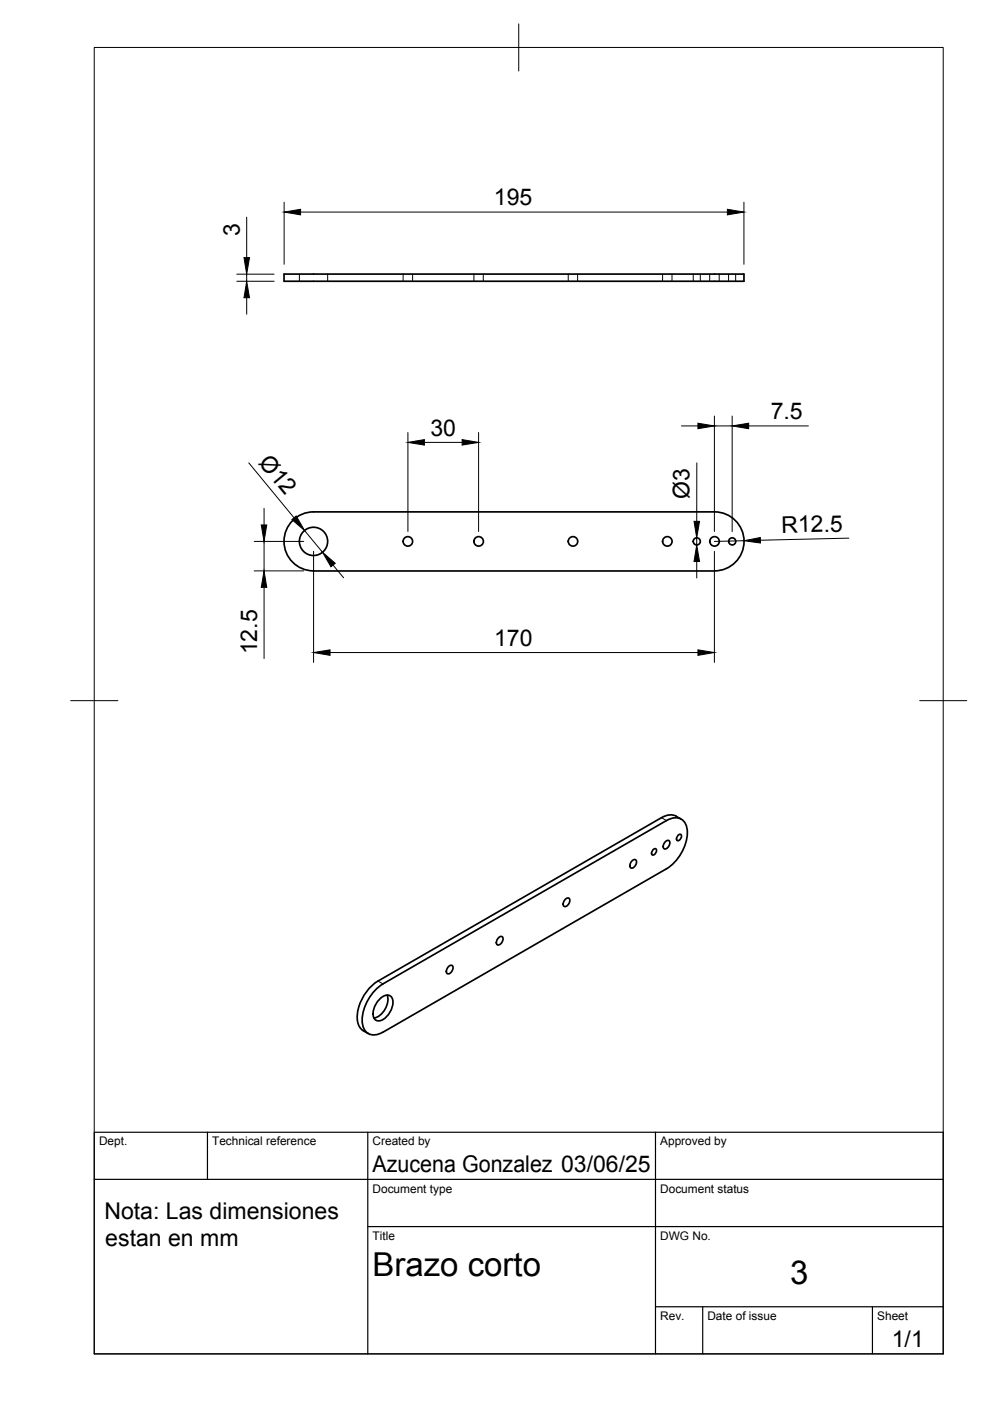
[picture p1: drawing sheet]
<svg xmlns="http://www.w3.org/2000/svg" width="210mm" height="297mm" viewBox="0 0 210 297" stroke-linecap="round" stroke-linejoin="round" font-family="sans-serif">
<!-- layer: Visible -->
<g fill="none" stroke="#000" stroke-width=".36">
<path d="M60.2 58.1h97.5v1.5h-97.5zM66.5 121.1h85M66.5 121a6.3 6.3 0 0 1-6.3-6.2 6.3 6.3 0 0 1 6.3-6.3h85a6.3 6.3 0 0 1 6.3 6.3 6.3 6.3 0 0 1-6.3 6.2M141 178.5l.3-.2 .5-.1a1.16 1.16 0 0 1-1 1.8 1.01 1.01 0 0 1 .2-1.5zM143.8 177.1l.4-.2a.76 .76 0 0 1 .1 .9 .76 .76 0 0 1-.8 .3v-.5zM144.4 173.7a3.2 3.2 0 0 0-4.1-.3l-60.2 34.6a9.4 9.4 0 0 0-4.3 8.6 3.2 3.2 0 0 0 2.3 2.5M105.7 198.9l.2-.3h.6a1.16 1.16 0 0 1-1.1 1.7 1.01 1.01 0 0 1 .3-1.4zM119.8 190.7l.3-.2 .5-.1a1.16 1.16 0 0 1-1 1.8 1.01 1.01 0 0 1 .2-1.5zM134 182.6l.2-.3h.6a1.16 1.16 0 0 1-1.1 1.7 1.01 1.01 0 0 1 .3-1.4zM138.5 180.2l.4-.3a.76 .76 0 0 1 .1 .9 .76 .76 0 0 1-.8 .4v-.5zM80.3 212.1a2.29 2.29 0 0 1 2.4-1 2.54 2.54 0 0 1 .2 3.2 3.4 3.4 0 0 1-2.8 2.1 1.47 1.47 0 0 1-1-2.1 5 5 0 0 1 1.2-2.2zM81.2 218.8a2.64 2.64 0 0 1-4.1-.9 8.3 8.3 0 0 1 2.1-7.6l2-1.7 60.1-34.6a2.64 2.64 0 0 1 4.2 .9 8.3 8.3 0 0 1-2.2 7.6l-2 1.7-60.1 34.6"/>
<path d="M82.1 211a4.1 4.1 0 0 1-2.8 4.8M95.1 205l.2-.3h.5a1.16 1.16 0 0 1-1 1.7 1.01 1.01 0 0 1 .3-1.4z"/>
<circle cx="66.5" cy="114.8" r="3"/>
<circle cx="86.5" cy="114.8" r="1.01"/>
<circle cx="101.5" cy="114.8" r="1.01"/>
<circle cx="121.5" cy="114.8" r="1.01"/>
<circle cx="141.5" cy="114.8" r="1.01"/>
<circle cx="147.7" cy="114.8" r=".75"/>
<circle cx="151.5" cy="114.8" r="1.01"/>
<circle cx="155.2" cy="114.8" r=".75"/>
</g>
<!-- layer: Hidden -->
<g fill="none" stroke="#000" stroke-width=".21">
<path d="M63.5 58.1v1.5M69.5 58.1v1.5M85.5 58.1v1.5M87.5 58.1v1.5M100.5 58.1v1.5M102.5 58.1v1.5M120.5 58.1v1.5M122.5 58.1v1.5M140.5 58.1v1.5M142.5 58.1v1.5M147 58.1v1.5M148.5 58.1v1.5"/>
<path d="M150.5 58.1v1.5M152.5 58.1v1.5M154.5 58.1v1.5M156 58.1v1.5"/>
</g>
<!-- layer: Visible Narrow -->
<path d="M140.3 173.4l1 .6M80.1 208l1.1 .6" fill="none" stroke="#000" stroke-width=".21"/>
<!-- layer: BORDER -->
<path d="M20 10.1h180v276.9h-180zM110 5.1v10M15 148.6h10M195 148.6h10" fill="none" stroke="#000" stroke-width=".21"/>
<!-- layer: TITLEBLOCK -->
<path d="M20 240.1h180v46.9h-180zM20 250h180M44 240.1v9.9M78 240.1v46.9M139 240.1v46.9M78 260.1h122M139 277.1h61M149 277.1v9.9M185 277.1v9.9" fill="none" stroke="#000" stroke-width=".25"/>
<!-- layer: FD_Dimensions -->
<g fill="none" stroke="#000" stroke-width=".21">
<path d="M50.2 59.6h7.9M50.2 58.1h7.9M52.3 46v8.6M52.3 58.1v1.5M60.2 42.9v13.1M63.7 45h90.5M157.7 42.9v13.1M52.3 63.1v3.5M52.7 98.1l9.6 11.7M86.5 91.7v21M90 93.8h8M101.5 91.7v21"/>
<path d="M144.5 90.3h3.5M147.7 98.1v12.4M151.5 88.2v24.5M151.5 90.3h3.7M155.2 88.2v24.5M158.7 90.3h12.7M53.9 114.8h10.5M56 107.8v3.5M56 114.8v6.2M64.6 112.5l3.8 4.6M66.5 116.9v23.5M70.6 119.8l2.3 2.7"/>
<path d="M147.7 114v1.5M147.7 119v3.5M151.5 116.9v23.5M157.7 114.6l-6.2 .2M180 114.1l-18.8 .4M53.9 121h10.5M56 124.5v15.1M70 138.4h78"/>
</g>
<g fill="#000" stroke="#000" stroke-width=".21">
<path d="M51.7 54.6h1.2l-.6 3.5zM60.2 45l3.5-.6v1.2zM154.2 44.4l3.5 .6-3.5 .6zM52.3 59.6l.6 3.5h-1.2zM86.5 93.8l3.5-.6v1.2zM98 93.2l3.5 .6-3.5 .6zM148 89.7l3.5 .6-3.5 .6zM155.2 90.3l3.5-.6v1.2zM55.4 111.3h1.2l-.6 3.5zM61.9 110.2l.9-.8 1.8 3.1zM68.4 117.1l2.7 2.3-.9 .8zM147.7 115.5l.6 3.5h-1.1z"/>
<path d="M147.2 110.5h1.1l-.6 3.5zM157.7 114.6l3.5-.6v1.1zM56 121l.6 3.5h-1.2zM66.5 138.4l3.5-.6v1.1zM148 137.8l3.5 .6-3.5 .5z"/>
</g>
<g font-size="7">
<text x="79" y="270.6">Brazo corto</text>
<text x="167.5" y="272.3">3</text>
</g>
<g font-size="4.9">
<text x="104.7" y="43.5">195</text>
<text x="50.8" y="49.9" transform="rotate(-90 50.8 49.9)">3</text>
<text x="163.4" y="88.8">7.5</text>
<text x="91.3" y="92.3">30</text>
<text x="54.7" y="98.1" transform="rotate(50 54.7 98.1)">Ø12</text>
<text x="146.2" y="105.8" transform="rotate(-90 146.2 105.8)">Ø3</text>
<text x="165.7" y="113" transform="rotate(-1 165.7 113)">R12.5</text>
<text x="104.8" y="136.9">170</text>
<text x="54.5" y="138.8" transform="rotate(-90 54.5 138.8)">12.5</text>
<text x="79" y="248.5">Azucena Gonzalez 03/06/25</text>
<text x="22.1" y="258.4">Nota: Las dimensiones</text>
<text x="22.3" y="264.3">estan en mm</text>
<text x="189.1" y="285.7">1/1</text>
</g>
<g font-size="2.5">
<text x="21" y="242.9">Dept.</text>
<text x="45" y="242.9">Technical reference</text>
<text x="79" y="242.9">Created by</text>
<text x="140" y="242.9">Approved by</text>
<text x="79" y="252.8">Document type</text>
<text x="140" y="252.8">Document status</text>
<text x="79" y="262.9">Title</text>
<text x="140" y="262.9">DWG No.</text>
<text x="140" y="279.9">Rev.</text>
<text x="150" y="279.9">Date of issue</text>
<text x="186" y="279.9">Sheet</text>
</g>
</svg>
